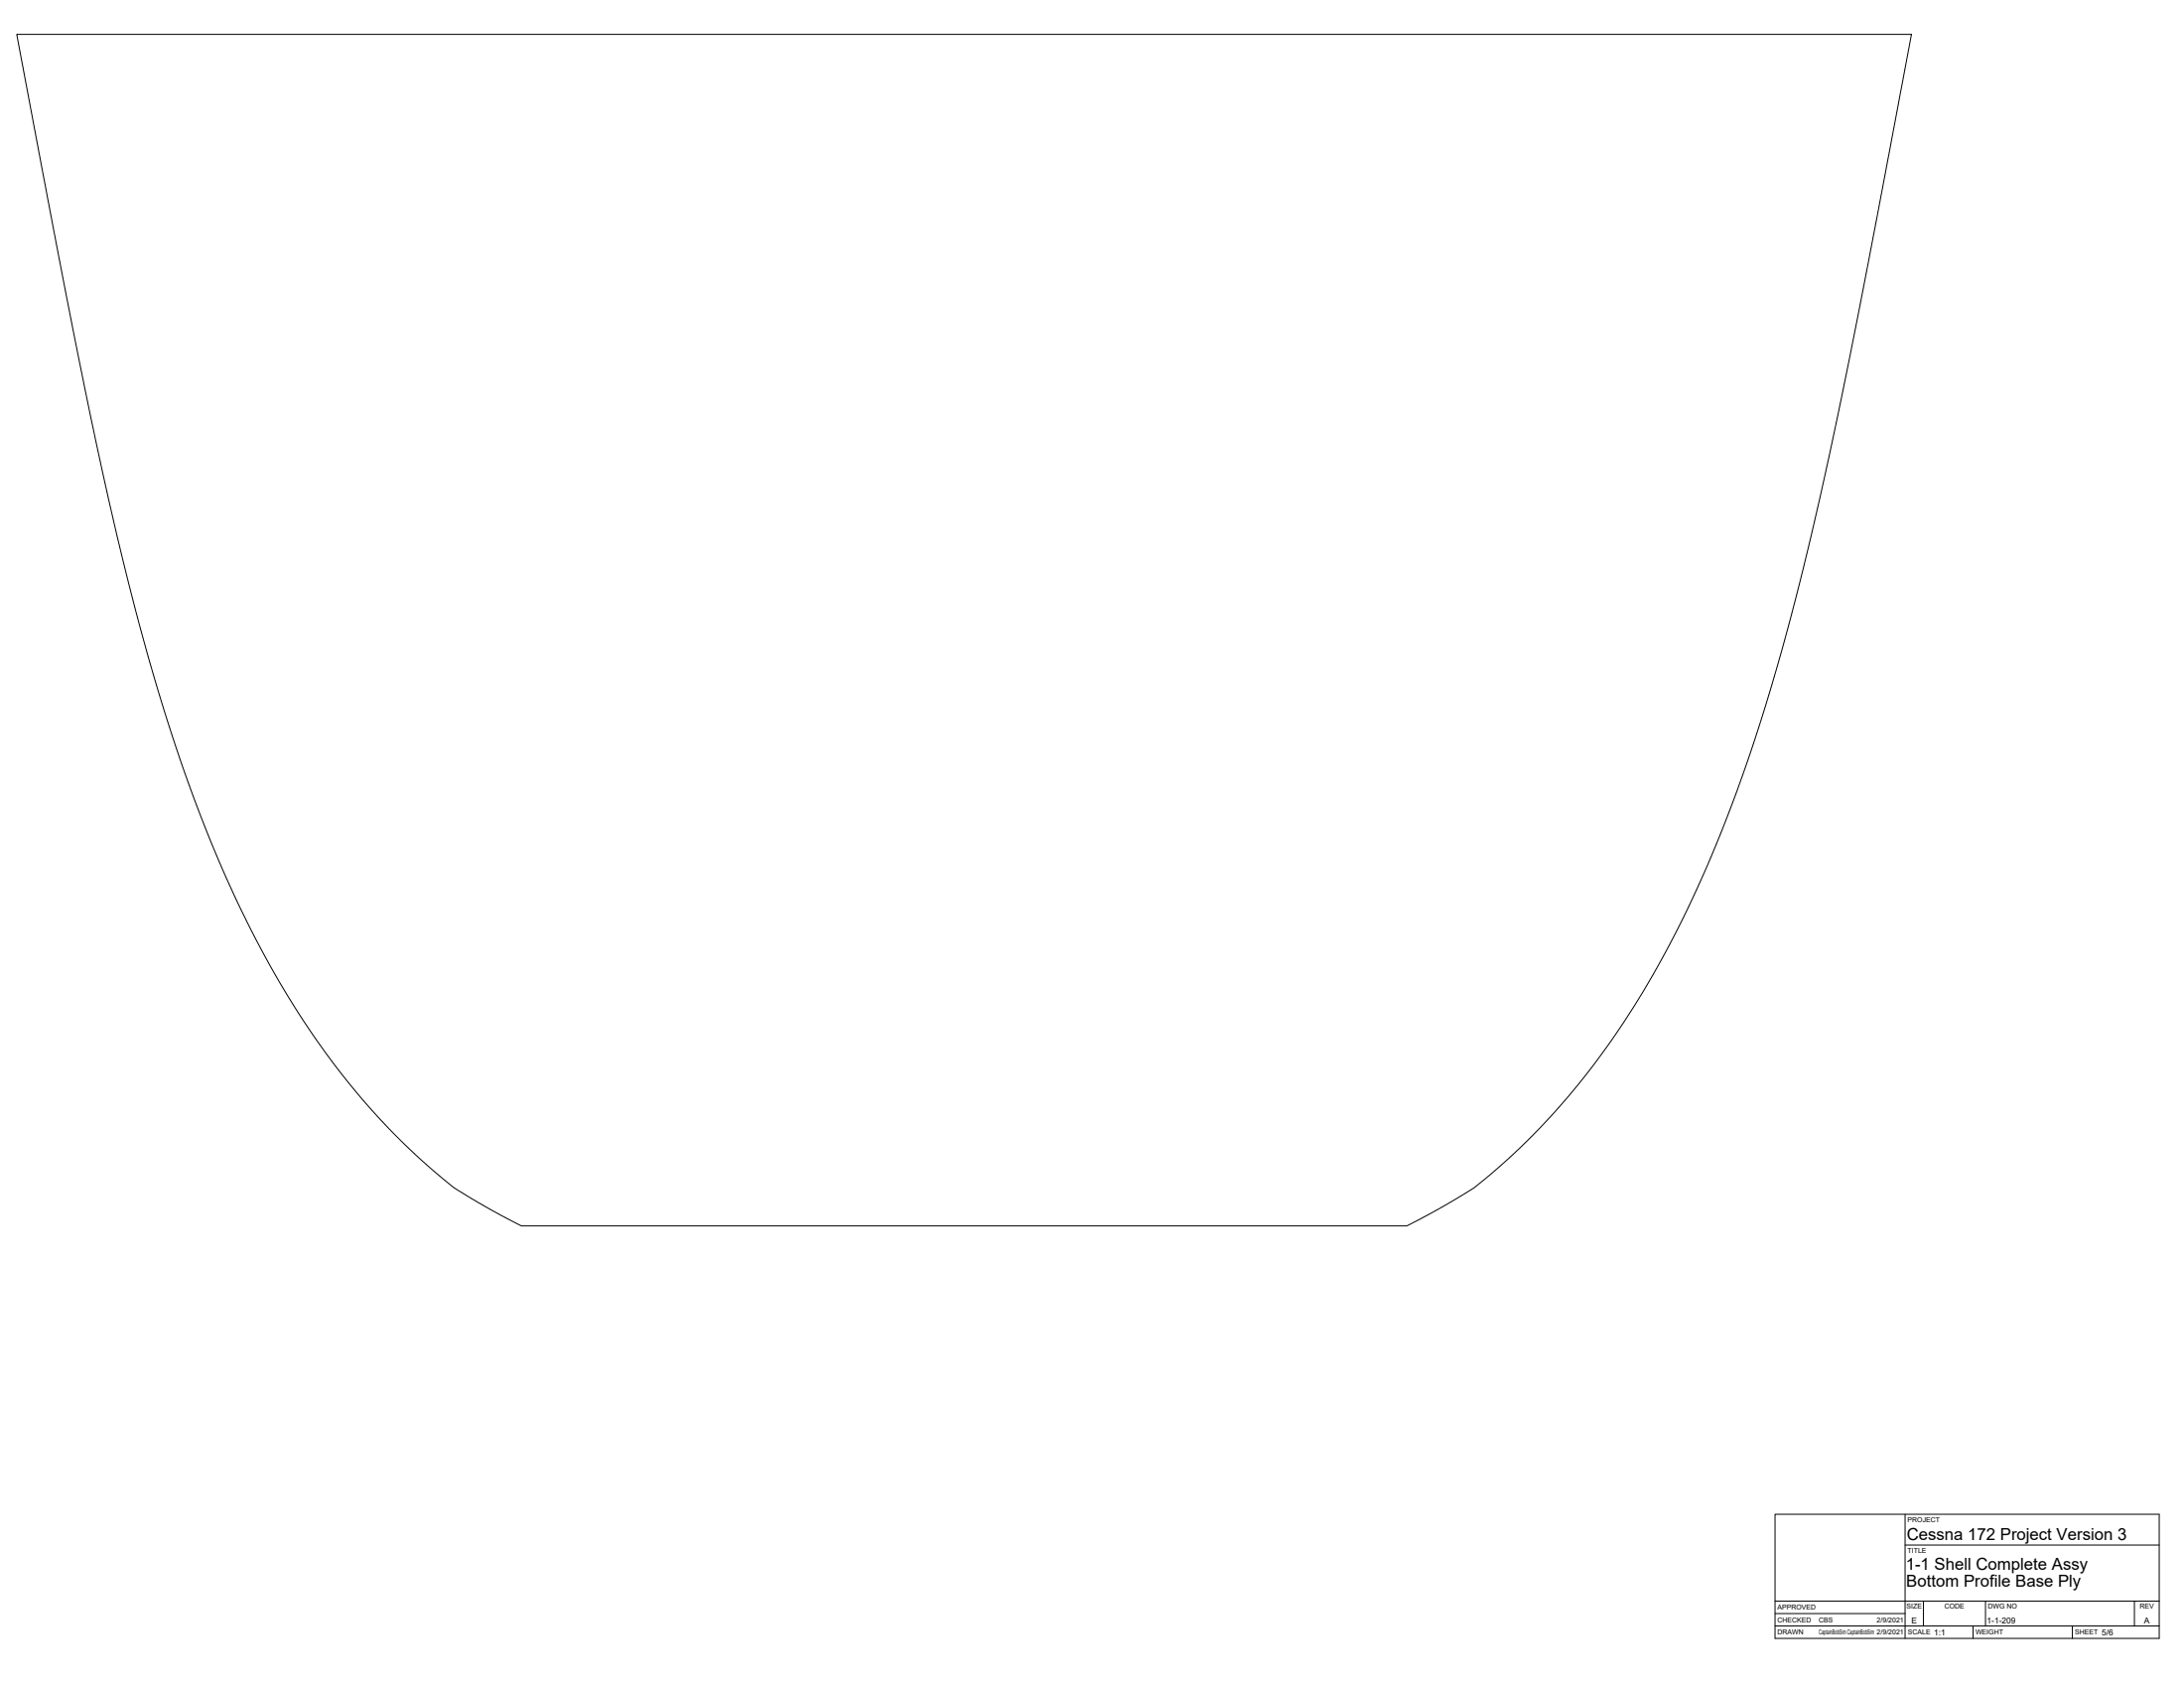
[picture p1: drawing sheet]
<svg xmlns="http://www.w3.org/2000/svg" width="1118mm" height="864mm" viewBox="0 0 1118 864" stroke-linecap="round" stroke-linejoin="round" font-family="sans-serif">
<!-- layer: Visible -->
<path d="M9 18h969l-36 185-11 53-14 56a785 785 0 0 1-67 179 371 371 0 0 1-96 117l-16 10-18 9h-453l-20-10a151 151 0 0 1-38-30 415 415 0 0 1-89-129 982 982 0 0 1-61-189l-20-91z" fill="none" stroke="#000" stroke-width=".51"/>
<!-- layer: Titleblock -->
<path d="M908 775h197v63h-197zM975 775v63M975 790h130M908 819h197M984 819v13M1016 819v13M1092 819v13M908 832h197M908 826h67M1010 832v6M1060 832v6" fill="none" stroke="#000" stroke-width=".51"/>
<g font-size="8.5">
<text x="976" y="788">Cessna 172 Project Version 3</text>
<text x="975" y="803">1-1 Shell Complete Assy</text>
<text x="976" y="812">Bottom Profile Base Ply</text>
</g>
<g font-size="4.3">
<text x="978" y="831">E</text>
<text x="1017" y="831">1-1-209</text>
<text x="1097" y="831">A</text>
<text x="990" y="837">1:1</text>
<text x="1076" y="837">5/6</text>
</g>
<g font-size="3.5">
<text x="976" y="779">PROJECT</text>
<text x="976" y="794">TITLE</text>
<text x="910" y="824">APPROVED</text>
<text x="976" y="823">SIZE</text>
<text x="995" y="823">CODE</text>
<text x="1017" y="823">DWG NO</text>
<text x="1095" y="823">REV</text>
<text x="910" y="830">CHECKED</text>
<text x="931" y="830">CBS</text>
<text x="960" y="830">2/9/2021</text>
<text x="910" y="836">DRAWN</text>
<text x="931" y="836">CaptainBobSim CaptainBobSim 2/9/2021</text>
<text x="976" y="836">SCALE</text>
<text x="1011" y="836">WEIGHT</text>
<text x="1062" y="836">SHEET</text>
</g>
</svg>
